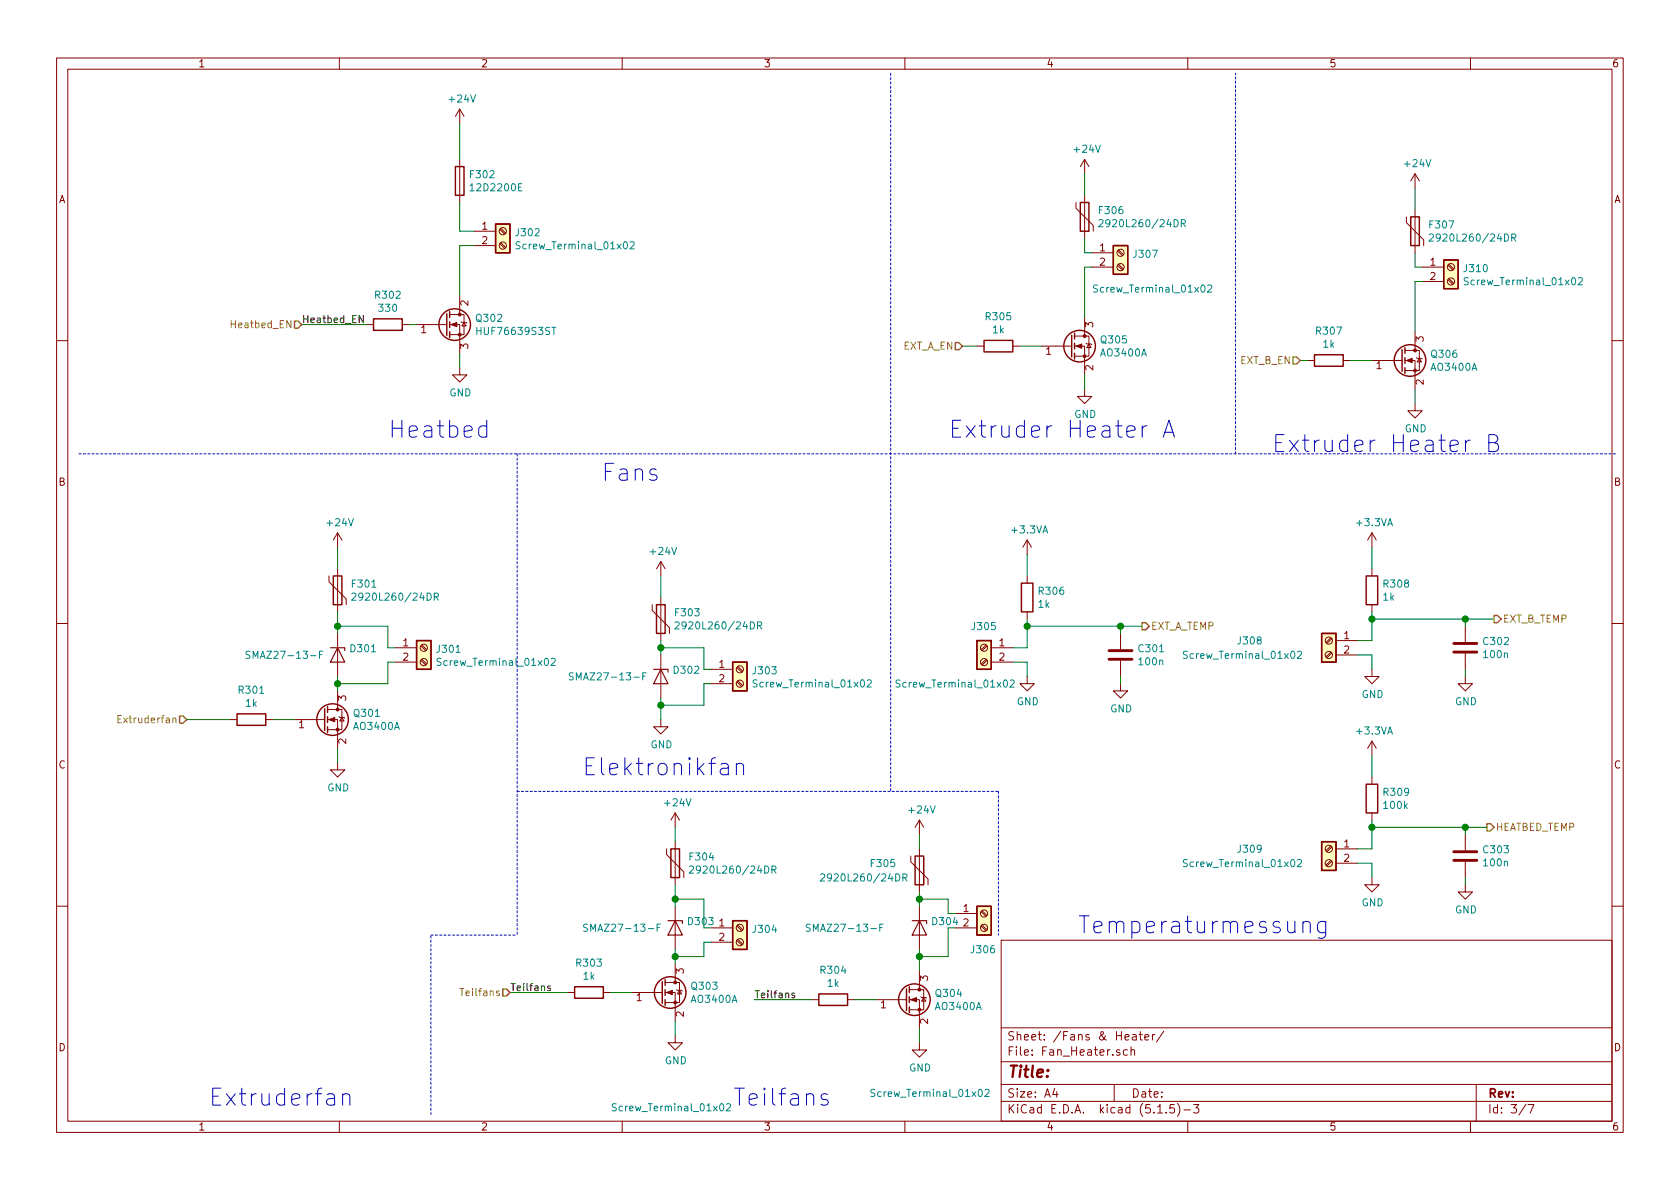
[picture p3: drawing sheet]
EESchema Schematic File Version 4
EELAYER 30 0
EELAYER END
$Descr A4 11693 8268
encoding utf-8
Sheet 3 7
Title ""
Date ""
Rev ""
Comp ""
Comment1 ""
Comment2 ""
Comment3 ""
Comment4 ""
$EndDescr
$Comp
L Device:Q_NMOS_GSD Q?
U 1 1
P 6300 6950
AR Path="/5EE0155A/5EC40F60" Ref="Q?"  Part="1" 
AR Path="/5EC39CD6/5EC40F60" Ref="Q?"  Part="1" 
AR Path="/5EC4F5FC/5EC40F60" Ref="Q304"  Part="1" 
F 0 "Q304" H 6504 6996 50  0000 L CNN
F 1 "AO3400A" H 6504 6905 50  0000 L CNN
F 2 "Package_TO_SOT_SMD:SOT-23" H 6500 7050 50  0001 C CNN
F 3 "~" H 6300 6950 50  0001 C CNN
	1    6300 6950
	1    0    0    -1  
$EndComp
$Comp
L Device:R R?
U 1 1
P 5800 6950
AR Path="/5EE0155A/5EC40F66" Ref="R?"  Part="1" 
AR Path="/5EC39CD6/5EC40F66" Ref="R?"  Part="1" 
AR Path="/5EC4F5FC/5EC40F66" Ref="R304"  Part="1" 
F 0 "R304" V 5593 6950 50  0000 C CNN
F 1 "1k" V 5684 6950 50  0000 C CNN
F 2 "Resistor_SMD:R_0402_1005Metric" V 5730 6950 50  0001 C CNN
F 3 "~" H 5800 6950 50  0001 C CNN
	1    5800 6950
	0    1    1    0   
$EndComp
Wire Wire Line
	5950 6950 6100 6950
$Comp
L power:+24V #PWR?
U 1 1
P 6400 5800
AR Path="/5EE0155A/5EC40F77" Ref="#PWR?"  Part="1" 
AR Path="/5EC39CD6/5EC40F77" Ref="#PWR?"  Part="1" 
AR Path="/5EC4F5FC/5EC40F77" Ref="#PWR0309"  Part="1" 
F 0 "#PWR0309" H 6400 5650 50  0001 C CNN
F 1 "+24V" H 6415 5973 50  0000 C CNN
F 2 "" H 6400 5800 50  0001 C CNN
F 3 "" H 6400 5800 50  0001 C CNN
	1    6400 5800
	1    0    0    -1  
$EndComp
$Comp
L power:GND #PWR?
U 1 1
P 6400 7250
AR Path="/5EE0155A/5EC40F7D" Ref="#PWR?"  Part="1" 
AR Path="/5EC39CD6/5EC40F7D" Ref="#PWR?"  Part="1" 
AR Path="/5EC4F5FC/5EC40F7D" Ref="#PWR0310"  Part="1" 
F 0 "#PWR0310" H 6400 7000 50  0001 C CNN
F 1 "GND" H 6405 7077 50  0000 C CNN
F 2 "" H 6400 7250 50  0001 C CNN
F 3 "" H 6400 7250 50  0001 C CNN
	1    6400 7250
	1    0    0    -1  
$EndComp
Wire Wire Line
	6400 7250 6400 7150
$Comp
L Device:Polyfuse F?
U 1 1
P 6400 6050
AR Path="/5EE0155A/5EC40F84" Ref="F?"  Part="1" 
AR Path="/5EC39CD6/5EC40F84" Ref="F?"  Part="1" 
AR Path="/5EC4F5FC/5EC40F84" Ref="F305"  Part="1" 
F 0 "F305" H 6050 6100 50  0000 L CNN
F 1 "2920L260/24DR" H 5700 6000 50  0000 L CNN
F 2 "Fuse:Fuse_2920_7451Metric" H 6450 5850 50  0001 L CNN
F 3 "~" H 6400 6050 50  0001 C CNN
	1    6400 6050
	1    0    0    -1  
$EndComp
Wire Wire Line
	6400 5800 6400 5900
Wire Wire Line
	5250 6950 5650 6950
$Comp
L Device:Q_NMOS_GSD Q?
U 1 1
P 4600 6900
AR Path="/5EE0155A/5EC42D91" Ref="Q?"  Part="1" 
AR Path="/5EC39CD6/5EC42D91" Ref="Q?"  Part="1" 
AR Path="/5EC4F5FC/5EC42D91" Ref="Q303"  Part="1" 
F 0 "Q303" H 4804 6946 50  0000 L CNN
F 1 "AO3400A" H 4804 6855 50  0000 L CNN
F 2 "Package_TO_SOT_SMD:SOT-23" H 4800 7000 50  0001 C CNN
F 3 "~" H 4600 6900 50  0001 C CNN
	1    4600 6900
	1    0    0    -1  
$EndComp
$Comp
L Device:R R?
U 1 1
P 4100 6900
AR Path="/5EE0155A/5EC42D97" Ref="R?"  Part="1" 
AR Path="/5EC39CD6/5EC42D97" Ref="R?"  Part="1" 
AR Path="/5EC4F5FC/5EC42D97" Ref="R303"  Part="1" 
F 0 "R303" V 3893 6900 50  0000 C CNN
F 1 "1k" V 3984 6900 50  0000 C CNN
F 2 "Resistor_SMD:R_0402_1005Metric" V 4030 6900 50  0001 C CNN
F 3 "~" H 4100 6900 50  0001 C CNN
	1    4100 6900
	0    1    1    0   
$EndComp
Wire Wire Line
	4250 6900 4400 6900
Wire Wire Line
	4700 6250 4700 6150
$Comp
L power:GND #PWR?
U 1 1
P 4700 7200
AR Path="/5EE0155A/5EC42DAE" Ref="#PWR?"  Part="1" 
AR Path="/5EC39CD6/5EC42DAE" Ref="#PWR?"  Part="1" 
AR Path="/5EC4F5FC/5EC42DAE" Ref="#PWR0308"  Part="1" 
F 0 "#PWR0308" H 4700 6950 50  0001 C CNN
F 1 "GND" H 4705 7027 50  0000 C CNN
F 2 "" H 4700 7200 50  0001 C CNN
F 3 "" H 4700 7200 50  0001 C CNN
	1    4700 7200
	1    0    0    -1  
$EndComp
Wire Wire Line
	4700 7200 4700 7100
$Comp
L Device:Polyfuse F?
U 1 1
P 4700 6000
AR Path="/5EE0155A/5EC42DB5" Ref="F?"  Part="1" 
AR Path="/5EC39CD6/5EC42DB5" Ref="F?"  Part="1" 
AR Path="/5EC4F5FC/5EC42DB5" Ref="F304"  Part="1" 
F 0 "F304" H 4788 6046 50  0000 L CNN
F 1 "2920L260/24DR" H 4788 5955 50  0000 L CNN
F 2 "Fuse:Fuse_2920_7451Metric" H 4750 5800 50  0001 L CNN
F 3 "~" H 4700 6000 50  0001 C CNN
	1    4700 6000
	1    0    0    -1  
$EndComp
Wire Wire Line
	3550 6900 3950 6900
Text Label 5250 6950 0    50   ~ 0
Teilfans
Text Label 3550 6900 0    50   ~ 0
Teilfans
Text HLabel 3550 6900 0    50   Input ~ 0
Teilfans
Text Notes 5100 7700 0    118  ~ 0
Teilfans
$Comp
L Device:Q_NMOS_GSD Q?
U 1 1
P 2250 5000
AR Path="/5EE0155A/5EC53296" Ref="Q?"  Part="1" 
AR Path="/5EC39CD6/5EC53296" Ref="Q?"  Part="1" 
AR Path="/5EC4F5FC/5EC53296" Ref="Q301"  Part="1" 
F 0 "Q301" H 2454 5046 50  0000 L CNN
F 1 "AO3400A" H 2454 4955 50  0000 L CNN
F 2 "Package_TO_SOT_SMD:SOT-23" H 2450 5100 50  0001 C CNN
F 3 "~" H 2250 5000 50  0001 C CNN
	1    2250 5000
	1    0    0    -1  
$EndComp
$Comp
L Device:R R?
U 1 1
P 1750 5000
AR Path="/5EE0155A/5EC5329C" Ref="R?"  Part="1" 
AR Path="/5EC39CD6/5EC5329C" Ref="R?"  Part="1" 
AR Path="/5EC4F5FC/5EC5329C" Ref="R301"  Part="1" 
F 0 "R301" V 1543 5000 50  0000 C CNN
F 1 "1k" V 1634 5000 50  0000 C CNN
F 2 "Resistor_SMD:R_0402_1005Metric" V 1680 5000 50  0001 C CNN
F 3 "~" H 1750 5000 50  0001 C CNN
	1    1750 5000
	0    1    1    0   
$EndComp
Wire Wire Line
	1900 5000 2050 5000
$Comp
L Connector:Screw_Terminal_01x02 J?
U 1 1
P 2950 4500
AR Path="/5EE0155A/5EC532A3" Ref="J?"  Part="1" 
AR Path="/5EC39CD6/5EC532A3" Ref="J?"  Part="1" 
AR Path="/5EC4F5FC/5EC532A3" Ref="J301"  Part="1" 
F 0 "J301" H 3030 4492 50  0000 L CNN
F 1 "Screw_Terminal_01x02" H 3030 4401 50  0000 L CNN
F 2 "TerminalBlock_Phoenix:TerminalBlock_Phoenix_MPT-0,5-2-2.54_1x02_P2.54mm_Horizontal" H 2950 4500 50  0001 C CNN
F 3 "~" H 2950 4500 50  0001 C CNN
	1    2950 4500
	1    0    0    -1  
$EndComp
$Comp
L power:+24V #PWR?
U 1 1
P 2350 3800
AR Path="/5EE0155A/5EC532AD" Ref="#PWR?"  Part="1" 
AR Path="/5EC39CD6/5EC532AD" Ref="#PWR?"  Part="1" 
AR Path="/5EC4F5FC/5EC532AD" Ref="#PWR0301"  Part="1" 
F 0 "#PWR0301" H 2350 3650 50  0001 C CNN
F 1 "+24V" H 2365 3973 50  0000 C CNN
F 2 "" H 2350 3800 50  0001 C CNN
F 3 "" H 2350 3800 50  0001 C CNN
	1    2350 3800
	1    0    0    -1  
$EndComp
$Comp
L power:GND #PWR?
U 1 1
P 2350 5300
AR Path="/5EE0155A/5EC532B3" Ref="#PWR?"  Part="1" 
AR Path="/5EC39CD6/5EC532B3" Ref="#PWR?"  Part="1" 
AR Path="/5EC4F5FC/5EC532B3" Ref="#PWR0302"  Part="1" 
F 0 "#PWR0302" H 2350 5050 50  0001 C CNN
F 1 "GND" H 2355 5127 50  0000 C CNN
F 2 "" H 2350 5300 50  0001 C CNN
F 3 "" H 2350 5300 50  0001 C CNN
	1    2350 5300
	1    0    0    -1  
$EndComp
Wire Wire Line
	2350 5300 2350 5200
$Comp
L Device:Polyfuse F?
U 1 1
P 2350 4100
AR Path="/5EE0155A/5EC532BA" Ref="F?"  Part="1" 
AR Path="/5EC39CD6/5EC532BA" Ref="F?"  Part="1" 
AR Path="/5EC4F5FC/5EC532BA" Ref="F301"  Part="1" 
F 0 "F301" H 2438 4146 50  0000 L CNN
F 1 "2920L260/24DR" H 2438 4055 50  0000 L CNN
F 2 "Fuse:Fuse_2920_7451Metric" H 2400 3900 50  0001 L CNN
F 3 "~" H 2350 4100 50  0001 C CNN
	1    2350 4100
	1    0    0    -1  
$EndComp
Wire Wire Line
	2350 3800 2350 3950
Wire Wire Line
	1300 5000 1600 5000
Text HLabel 1300 5000 0    50   Input ~ 0
Extruderfan
Text Notes 1450 7700 0    118  ~ 0
Extruderfan
$Comp
L Connector:Screw_Terminal_01x02 J?
U 1 1
P 5150 4650
AR Path="/5EE0155A/5EC5C6B7" Ref="J?"  Part="1" 
AR Path="/5EC39CD6/5EC5C6B7" Ref="J?"  Part="1" 
AR Path="/5EC4F5FC/5EC5C6B7" Ref="J303"  Part="1" 
F 0 "J303" H 5230 4642 50  0000 L CNN
F 1 "Screw_Terminal_01x02" H 5230 4551 50  0000 L CNN
F 2 "TerminalBlock_Phoenix:TerminalBlock_Phoenix_MPT-0,5-2-2.54_1x02_P2.54mm_Horizontal" H 5150 4650 50  0001 C CNN
F 3 "~" H 5150 4650 50  0001 C CNN
	1    5150 4650
	1    0    0    -1  
$EndComp
Wire Wire Line
	4600 4550 4600 4500
$Comp
L power:+24V #PWR?
U 1 1
P 4600 4000
AR Path="/5EE0155A/5EC5C6C1" Ref="#PWR?"  Part="1" 
AR Path="/5EC39CD6/5EC5C6C1" Ref="#PWR?"  Part="1" 
AR Path="/5EC4F5FC/5EC5C6C1" Ref="#PWR0305"  Part="1" 
F 0 "#PWR0305" H 4600 3850 50  0001 C CNN
F 1 "+24V" H 4615 4173 50  0000 C CNN
F 2 "" H 4600 4000 50  0001 C CNN
F 3 "" H 4600 4000 50  0001 C CNN
	1    4600 4000
	1    0    0    -1  
$EndComp
$Comp
L Device:Polyfuse F?
U 1 1
P 4600 4300
AR Path="/5EE0155A/5EC5C6C7" Ref="F?"  Part="1" 
AR Path="/5EC39CD6/5EC5C6C7" Ref="F?"  Part="1" 
AR Path="/5EC4F5FC/5EC5C6C7" Ref="F303"  Part="1" 
F 0 "F303" H 4688 4346 50  0000 L CNN
F 1 "2920L260/24DR" H 4688 4255 50  0000 L CNN
F 2 "Fuse:Fuse_2920_7451Metric" H 4650 4100 50  0001 L CNN
F 3 "~" H 4600 4300 50  0001 C CNN
	1    4600 4300
	1    0    0    -1  
$EndComp
Wire Wire Line
	4600 4000 4600 4150
$Comp
L power:GND #PWR0306
U 1 1
P 4600 5000
F 0 "#PWR0306" H 4600 4750 50  0001 C CNN
F 1 "GND" H 4605 4827 50  0000 C CNN
F 2 "" H 4600 5000 50  0001 C CNN
F 3 "" H 4600 5000 50  0001 C CNN
	1    4600 5000
	1    0    0    -1  
$EndComp
Text Notes 4050 5400 0    118  ~ 0
Elektronikfan
$Comp
L Device:Q_NMOS_GSD Q305
U 1 1
P 7450 2400
F 0 "Q305" H 7654 2446 50  0000 L CNN
F 1 "AO3400A" H 7654 2355 50  0000 L CNN
F 2 "Package_TO_SOT_SMD:SOT-23" H 7650 2500 50  0001 C CNN
F 3 "~" H 7450 2400 50  0001 C CNN
	1    7450 2400
	1    0    0    -1  
$EndComp
$Comp
L Device:R R305
U 1 1
P 6950 2400
F 0 "R305" V 6743 2400 50  0000 C CNN
F 1 "1k" V 6834 2400 50  0000 C CNN
F 2 "Resistor_SMD:R_0402_1005Metric" V 6880 2400 50  0001 C CNN
F 3 "~" H 6950 2400 50  0001 C CNN
	1    6950 2400
	0    1    1    0   
$EndComp
Wire Wire Line
	7100 2400 7250 2400
$Comp
L Connector:Screw_Terminal_01x02 J307
U 1 1
P 7800 1750
F 0 "J307" H 7880 1742 50  0000 L CNN
F 1 "Screw_Terminal_01x02" H 7600 1500 50  0000 L CNN
F 2 "TerminalBlock_Phoenix:TerminalBlock_Phoenix_MPT-0,5-2-2.54_1x02_P2.54mm_Horizontal" H 7800 1750 50  0001 C CNN
F 3 "~" H 7800 1750 50  0001 C CNN
	1    7800 1750
	1    0    0    -1  
$EndComp
Wire Wire Line
	7600 1850 7550 1850
Wire Wire Line
	7550 1850 7550 2200
Wire Wire Line
	7600 1750 7550 1750
Wire Wire Line
	7550 1750 7550 1650
$Comp
L power:+24V #PWR0313
U 1 1
P 7550 1200
F 0 "#PWR0313" H 7550 1050 50  0001 C CNN
F 1 "+24V" H 7565 1373 50  0000 C CNN
F 2 "" H 7550 1200 50  0001 C CNN
F 3 "" H 7550 1200 50  0001 C CNN
	1    7550 1200
	1    0    0    -1  
$EndComp
$Comp
L Device:Q_NMOS_GSD Q306
U 1 1
P 9750 2500
F 0 "Q306" H 9954 2546 50  0000 L CNN
F 1 "AO3400A" H 9954 2455 50  0000 L CNN
F 2 "Package_TO_SOT_SMD:SOT-23" H 9950 2600 50  0001 C CNN
F 3 "~" H 9750 2500 50  0001 C CNN
	1    9750 2500
	1    0    0    -1  
$EndComp
$Comp
L Device:R R307
U 1 1
P 9250 2500
F 0 "R307" V 9043 2500 50  0000 C CNN
F 1 "1k" V 9134 2500 50  0000 C CNN
F 2 "Resistor_SMD:R_0402_1005Metric" V 9180 2500 50  0001 C CNN
F 3 "~" H 9250 2500 50  0001 C CNN
	1    9250 2500
	0    1    1    0   
$EndComp
Wire Wire Line
	9400 2500 9550 2500
$Comp
L Connector:Screw_Terminal_01x02 J310
U 1 1
P 10100 1850
F 0 "J310" H 10180 1842 50  0000 L CNN
F 1 "Screw_Terminal_01x02" H 10180 1751 50  0000 L CNN
F 2 "TerminalBlock_Phoenix:TerminalBlock_Phoenix_MPT-0,5-2-2.54_1x02_P2.54mm_Horizontal" H 10100 1850 50  0001 C CNN
F 3 "~" H 10100 1850 50  0001 C CNN
	1    10100 1850
	1    0    0    -1  
$EndComp
Wire Wire Line
	9900 1950 9850 1950
Wire Wire Line
	9850 1950 9850 2300
Wire Wire Line
	9900 1850 9850 1850
Wire Wire Line
	9850 1850 9850 1750
$Comp
L power:+24V #PWR0320
U 1 1
P 9850 1300
F 0 "#PWR0320" H 9850 1150 50  0001 C CNN
F 1 "+24V" H 9865 1473 50  0000 C CNN
F 2 "" H 9850 1300 50  0001 C CNN
F 3 "" H 9850 1300 50  0001 C CNN
	1    9850 1300
	1    0    0    -1  
$EndComp
Wire Notes Line
	8600 3150 8600 500 
Wire Notes Line
	550  3150 11250 3150
$Comp
L power:GND #PWR0321
U 1 1
P 9850 2800
F 0 "#PWR0321" H 9850 2550 50  0001 C CNN
F 1 "GND" H 9855 2627 50  0000 C CNN
F 2 "" H 9850 2800 50  0001 C CNN
F 3 "" H 9850 2800 50  0001 C CNN
	1    9850 2800
	1    0    0    -1  
$EndComp
$Comp
L power:GND #PWR0314
U 1 1
P 7550 2700
F 0 "#PWR0314" H 7550 2450 50  0001 C CNN
F 1 "GND" H 7555 2527 50  0000 C CNN
F 2 "" H 7550 2700 50  0001 C CNN
F 3 "" H 7550 2700 50  0001 C CNN
	1    7550 2700
	1    0    0    -1  
$EndComp
Wire Wire Line
	7550 2700 7550 2600
Wire Wire Line
	9850 2800 9850 2700
Text Notes 6600 3050 0    118  ~ 0
Extruder Heater A
Text Notes 8850 3150 0    118  ~ 0
Extruder Heater B
$Comp
L Device:Polyfuse F306
U 1 1
P 7550 1500
F 0 "F306" H 7638 1546 50  0000 L CNN
F 1 "2920L260/24DR" H 7638 1455 50  0000 L CNN
F 2 "Fuse:Fuse_2920_7451Metric" H 7600 1300 50  0001 L CNN
F 3 "~" H 7550 1500 50  0001 C CNN
	1    7550 1500
	1    0    0    -1  
$EndComp
Wire Wire Line
	7550 1200 7550 1350
$Comp
L Device:Polyfuse F307
U 1 1
P 9850 1600
F 0 "F307" H 9938 1646 50  0000 L CNN
F 1 "2920L260/24DR" H 9938 1555 50  0000 L CNN
F 2 "Fuse:Fuse_2920_7451Metric" H 9900 1400 50  0001 L CNN
F 3 "~" H 9850 1600 50  0001 C CNN
	1    9850 1600
	1    0    0    -1  
$EndComp
Wire Wire Line
	9850 1300 9850 1450
Wire Notes Line
	6950 5500 6950 6500
Text Notes 7500 6500 0    118  ~ 0
Temperaturmessung
Text Notes 4600 3350 2    118  ~ 0
Fans
Wire Wire Line
	10200 4700 10200 4650
$Comp
L power:GND #PWR0322
U 1 1
P 10200 4700
F 0 "#PWR0322" H 10200 4450 50  0001 C CNN
F 1 "GND" H 10205 4527 50  0000 C CNN
F 2 "" H 10200 4700 50  0001 C CNN
F 3 "" H 10200 4700 50  0001 C CNN
	1    10200 4700
	1    0    0    -1  
$EndComp
Wire Wire Line
	9550 4550 9450 4550
Wire Wire Line
	9550 4650 9550 4550
$Comp
L power:GND #PWR0317
U 1 1
P 9550 4650
F 0 "#PWR0317" H 9550 4400 50  0001 C CNN
F 1 "GND" H 9555 4477 50  0000 C CNN
F 2 "" H 9550 4650 50  0001 C CNN
F 3 "" H 9550 4650 50  0001 C CNN
	1    9550 4650
	1    0    0    -1  
$EndComp
Connection ~ 9550 4300
Wire Wire Line
	9550 4450 9550 4300
Wire Wire Line
	9450 4450 9550 4450
$Comp
L Connector:Screw_Terminal_01x02 J308
U 1 1
P 9250 4450
F 0 "J308" H 9800 4450 50  0000 C CNN
F 1 "Screw_Terminal_01x02" H 9850 4350 50  0000 C CNN
F 2 "TerminalBlock_Phoenix:TerminalBlock_Phoenix_MPT-0,5-2-2.54_1x02_P2.54mm_Horizontal" H 9250 4450 50  0001 C CNN
F 3 "~" H 9250 4450 50  0001 C CNN
	1    9250 4450
	-1   0    0    -1  
$EndComp
Wire Wire Line
	10200 4300 10200 4350
Wire Wire Line
	9550 4300 10200 4300
Wire Wire Line
	9550 4250 9550 4300
Wire Wire Line
	9550 3800 9550 3950
$Comp
L Device:C C302
U 1 1
P 10200 4500
F 0 "C302" H 10315 4546 50  0000 L CNN
F 1 "100n" H 10315 4455 50  0000 L CNN
F 2 "Capacitor_SMD:C_0402_1005Metric" H 10238 4350 50  0001 C CNN
F 3 "~" H 10200 4500 50  0001 C CNN
	1    10200 4500
	1    0    0    -1  
$EndComp
$Comp
L Device:R R308
U 1 1
P 9550 4100
F 0 "R308" H 9620 4146 50  0000 L CNN
F 1 "1k" H 9620 4055 50  0000 L CNN
F 2 "Resistor_SMD:R_0402_1005Metric" V 9480 4100 50  0001 C CNN
F 3 "~" H 9550 4100 50  0001 C CNN
	1    9550 4100
	1    0    0    -1  
$EndComp
Wire Wire Line
	7800 4750 7800 4700
$Comp
L power:GND #PWR0315
U 1 1
P 7800 4750
F 0 "#PWR0315" H 7800 4500 50  0001 C CNN
F 1 "GND" H 7805 4577 50  0000 C CNN
F 2 "" H 7800 4750 50  0001 C CNN
F 3 "" H 7800 4750 50  0001 C CNN
	1    7800 4750
	1    0    0    -1  
$EndComp
Wire Wire Line
	7150 4600 7050 4600
Wire Wire Line
	7150 4700 7150 4600
$Comp
L power:GND #PWR0312
U 1 1
P 7150 4700
F 0 "#PWR0312" H 7150 4450 50  0001 C CNN
F 1 "GND" H 7155 4527 50  0000 C CNN
F 2 "" H 7150 4700 50  0001 C CNN
F 3 "" H 7150 4700 50  0001 C CNN
	1    7150 4700
	1    0    0    -1  
$EndComp
Connection ~ 7150 4350
Wire Wire Line
	7150 4500 7150 4350
Wire Wire Line
	7050 4500 7150 4500
$Comp
L Connector:Screw_Terminal_01x02 J305
U 1 1
P 6850 4500
F 0 "J305" H 6850 4650 50  0000 C CNN
F 1 "Screw_Terminal_01x02" H 7050 4250 50  0000 C CNN
F 2 "TerminalBlock_Phoenix:TerminalBlock_Phoenix_MPT-0,5-2-2.54_1x02_P2.54mm_Horizontal" H 6850 4500 50  0001 C CNN
F 3 "~" H 6850 4500 50  0001 C CNN
	1    6850 4500
	-1   0    0    -1  
$EndComp
Wire Wire Line
	7800 4350 7800 4400
Wire Wire Line
	7150 4350 7800 4350
Wire Wire Line
	7150 4300 7150 4350
Wire Wire Line
	7150 3850 7150 4000
$Comp
L Device:C C301
U 1 1
P 7800 4550
F 0 "C301" H 7915 4596 50  0000 L CNN
F 1 "100n" H 7915 4505 50  0000 L CNN
F 2 "Capacitor_SMD:C_0402_1005Metric" H 7838 4400 50  0001 C CNN
F 3 "~" H 7800 4550 50  0001 C CNN
	1    7800 4550
	1    0    0    -1  
$EndComp
Wire Wire Line
	10200 6150 10200 6100
$Comp
L power:GND #PWR0323
U 1 1
P 10200 6150
F 0 "#PWR0323" H 10200 5900 50  0001 C CNN
F 1 "GND" H 10205 5977 50  0000 C CNN
F 2 "" H 10200 6150 50  0001 C CNN
F 3 "" H 10200 6150 50  0001 C CNN
	1    10200 6150
	1    0    0    -1  
$EndComp
Wire Wire Line
	9550 6000 9450 6000
Wire Wire Line
	9550 6100 9550 6000
$Comp
L power:GND #PWR0319
U 1 1
P 9550 6100
F 0 "#PWR0319" H 9550 5850 50  0001 C CNN
F 1 "GND" H 9555 5927 50  0000 C CNN
F 2 "" H 9550 6100 50  0001 C CNN
F 3 "" H 9550 6100 50  0001 C CNN
	1    9550 6100
	1    0    0    -1  
$EndComp
Connection ~ 9550 5750
Wire Wire Line
	9550 5900 9550 5750
Wire Wire Line
	9450 5900 9550 5900
$Comp
L Connector:Screw_Terminal_01x02 J309
U 1 1
P 9250 5900
F 0 "J309" H 9800 5900 50  0000 C CNN
F 1 "Screw_Terminal_01x02" H 9850 5800 50  0000 C CNN
F 2 "TerminalBlock_Phoenix:TerminalBlock_Phoenix_MPT-0,5-2-2.54_1x02_P2.54mm_Horizontal" H 9250 5900 50  0001 C CNN
F 3 "~" H 9250 5900 50  0001 C CNN
	1    9250 5900
	-1   0    0    -1  
$EndComp
Wire Wire Line
	10200 5750 10200 5800
Wire Wire Line
	9550 5750 10200 5750
Wire Wire Line
	9550 5700 9550 5750
Wire Wire Line
	9550 5250 9550 5400
$Comp
L Device:C C303
U 1 1
P 10200 5950
F 0 "C303" H 10315 5996 50  0000 L CNN
F 1 "100n" H 10315 5905 50  0000 L CNN
F 2 "Capacitor_SMD:C_0402_1005Metric" H 10238 5800 50  0001 C CNN
F 3 "~" H 10200 5950 50  0001 C CNN
	1    10200 5950
	1    0    0    -1  
$EndComp
$Comp
L Device:R R309
U 1 1
P 9550 5550
F 0 "R309" H 9620 5596 50  0000 L CNN
F 1 "100k" H 9620 5505 50  0000 L CNN
F 2 "Resistor_SMD:R_0402_1005Metric" V 9480 5550 50  0001 C CNN
F 3 "~" H 9550 5550 50  0001 C CNN
	1    9550 5550
	1    0    0    -1  
$EndComp
Text Label 2100 2250 0    50   ~ 0
Heatbed_EN
Wire Wire Line
	2100 2250 2550 2250
Text Notes 2700 3050 0    118  ~ 0
Heatbed 
$Comp
L power:+24V #PWR0303
U 1 1
P 3200 850
F 0 "#PWR0303" H 3200 700 50  0001 C CNN
F 1 "+24V" H 3215 1023 50  0000 C CNN
F 2 "" H 3200 850 50  0001 C CNN
F 3 "" H 3200 850 50  0001 C CNN
	1    3200 850 
	1    0    0    -1  
$EndComp
Wire Wire Line
	3300 1600 3200 1600
Wire Wire Line
	3200 1700 3200 2050
Wire Wire Line
	3300 1700 3200 1700
$Comp
L Connector:Screw_Terminal_01x02 J302
U 1 1
P 3500 1600
F 0 "J302" H 3580 1592 50  0000 L CNN
F 1 "Screw_Terminal_01x02" H 3580 1501 50  0000 L CNN
F 2 "TerminalBlock_Phoenix:TerminalBlock_Phoenix_PT-1,5-2-3.5-H_1x02_P3.50mm_Horizontal" H 3500 1600 50  0001 C CNN
F 3 "~" H 3500 1600 50  0001 C CNN
	1    3500 1600
	1    0    0    -1  
$EndComp
Wire Wire Line
	3200 2550 3200 2450
$Comp
L power:GND #PWR0304
U 1 1
P 3200 2550
F 0 "#PWR0304" H 3200 2300 50  0001 C CNN
F 1 "GND" H 3205 2377 50  0000 C CNN
F 2 "" H 3200 2550 50  0001 C CNN
F 3 "" H 3200 2550 50  0001 C CNN
	1    3200 2550
	1    0    0    -1  
$EndComp
Wire Wire Line
	2850 2250 2900 2250
$Comp
L Device:Q_NMOS_GDS Q302
U 1 1
P 3100 2250
F 0 "Q302" H 3305 2296 50  0000 L CNN
F 1 "HUF76639S3ST" H 3305 2205 50  0000 L CNN
F 2 "Package_TO_SOT_SMD:TO-263-2" H 3300 2350 50  0001 C CNN
F 3 "~" H 3100 2250 50  0001 C CNN
	1    3100 2250
	1    0    0    -1  
$EndComp
$Comp
L Device:R R302
U 1 1
P 2700 2250
F 0 "R302" V 2493 2250 50  0000 C CNN
F 1 "330" V 2584 2250 50  0000 C CNN
F 2 "Resistor_SMD:R_0402_1005Metric" V 2630 2250 50  0001 C CNN
F 3 "~" H 2700 2250 50  0001 C CNN
	1    2700 2250
	0    1    1    0   
$EndComp
Wire Notes Line
	3600 5500 6950 5500
Wire Wire Line
	4700 5750 4700 5850
$Comp
L power:+24V #PWR?
U 1 1
P 4700 5750
AR Path="/5EE0155A/5EC42DA8" Ref="#PWR?"  Part="1" 
AR Path="/5EC39CD6/5EC42DA8" Ref="#PWR?"  Part="1" 
AR Path="/5EC4F5FC/5EC42DA8" Ref="#PWR0307"  Part="1" 
F 0 "#PWR0307" H 4700 5600 50  0001 C CNN
F 1 "+24V" H 4715 5923 50  0000 C CNN
F 2 "" H 4700 5750 50  0001 C CNN
F 3 "" H 4700 5750 50  0001 C CNN
	1    4700 5750
	1    0    0    -1  
$EndComp
Wire Notes Line
	6200 500  6200 5500
Text HLabel 2100 2250 0    50   Input ~ 0
Heatbed_EN
Text HLabel 6700 2400 0    50   Input ~ 0
EXT_A_EN
Wire Wire Line
	6700 2400 6800 2400
Text HLabel 9050 2500 0    50   Input ~ 0
EXT_B_EN
Wire Wire Line
	9100 2500 9050 2500
Text HLabel 10400 4300 2    50   Output ~ 0
EXT_B_TEMP
Wire Wire Line
	10400 4300 10200 4300
Connection ~ 10200 4300
Text HLabel 10350 5750 2    50   Output ~ 0
HEATBED_TEMP
Wire Wire Line
	10350 5750 10200 5750
Connection ~ 10200 5750
Text HLabel 7950 4350 2    50   Output ~ 0
EXT_A_TEMP
Wire Wire Line
	7950 4350 7800 4350
Connection ~ 7800 4350
Wire Notes Line
	3600 3150 3600 6500
Wire Notes Line
	3000 6500 3600 6500
Wire Notes Line
	3000 7750 3000 6500
$Comp
L Device:R R306
U 1 1
P 7150 4150
F 0 "R306" H 7220 4196 50  0000 L CNN
F 1 "1k" H 7220 4105 50  0000 L CNN
F 2 "Resistor_SMD:R_0402_1005Metric" V 7080 4150 50  0001 C CNN
F 3 "~" H 7150 4150 50  0001 C CNN
	1    7150 4150
	1    0    0    -1  
$EndComp
$Comp
L Device:Fuse F302
U 1 1
P 3200 1250
F 0 "F302" H 3260 1296 50  0000 L CNN
F 1 "12D2200E" H 3260 1205 50  0000 L CNN
F 2 "Fuse:Fuse_1206_3216Metric" V 3130 1250 50  0001 C CNN
F 3 "~" H 3200 1250 50  0001 C CNN
	1    3200 1250
	1    0    0    -1  
$EndComp
Wire Wire Line
	3200 1400 3200 1600
Wire Wire Line
	3200 1100 3200 850 
$Comp
L power:+3.3VA #PWR0316
U 1 1
P 9550 3800
F 0 "#PWR0316" H 9550 3650 50  0001 C CNN
F 1 "+3.3VA" H 9565 3973 50  0000 C CNN
F 2 "" H 9550 3800 50  0001 C CNN
F 3 "" H 9550 3800 50  0001 C CNN
	1    9550 3800
	1    0    0    -1  
$EndComp
$Comp
L power:+3.3VA #PWR0311
U 1 1
P 7150 3850
F 0 "#PWR0311" H 7150 3700 50  0001 C CNN
F 1 "+3.3VA" H 7165 4023 50  0000 C CNN
F 2 "" H 7150 3850 50  0001 C CNN
F 3 "" H 7150 3850 50  0001 C CNN
	1    7150 3850
	1    0    0    -1  
$EndComp
$Comp
L power:+3.3VA #PWR0318
U 1 1
P 9550 5250
F 0 "#PWR0318" H 9550 5100 50  0001 C CNN
F 1 "+3.3VA" H 9565 5423 50  0000 C CNN
F 2 "" H 9550 5250 50  0001 C CNN
F 3 "" H 9550 5250 50  0001 C CNN
	1    9550 5250
	1    0    0    -1  
$EndComp
$Comp
L Device:D_Zener D301
U 1 1
P 2350 4550
F 0 "D301" V 2304 4629 50  0000 L CNN
F 1 "SMAZ27-13-F" V 2350 3900 50  0000 L CNN
F 2 "Diode_SMD:D_SMA" H 2350 4550 50  0001 C CNN
F 3 "~" H 2350 4550 50  0001 C CNN
	1    2350 4550
	0    1    1    0   
$EndComp
Wire Wire Line
	2350 4250 2350 4350
Wire Wire Line
	2750 4500 2700 4500
Wire Wire Line
	2700 4500 2700 4350
Wire Wire Line
	2700 4350 2350 4350
Connection ~ 2350 4350
Wire Wire Line
	2350 4350 2350 4400
Wire Wire Line
	2350 4700 2350 4750
Wire Wire Line
	2350 4750 2700 4750
Wire Wire Line
	2700 4750 2700 4600
Wire Wire Line
	2700 4600 2750 4600
Connection ~ 2350 4750
Wire Wire Line
	2350 4750 2350 4800
$Comp
L Device:D_Zener D303
U 1 1
P 4700 6450
F 0 "D303" V 4654 6529 50  0000 L CNN
F 1 "SMAZ27-13-F" V 4700 5800 50  0000 L CNN
F 2 "Diode_SMD:D_SMA" H 4700 6450 50  0001 C CNN
F 3 "~" H 4700 6450 50  0001 C CNN
	1    4700 6450
	0    1    1    0   
$EndComp
Wire Wire Line
	4700 6250 4700 6300
Connection ~ 4700 6250
Wire Wire Line
	4950 6450 4900 6450
Wire Wire Line
	4900 6450 4900 6250
Wire Wire Line
	4700 6250 4900 6250
Wire Wire Line
	4700 6700 4700 6650
Wire Wire Line
	4700 6650 4900 6650
Wire Wire Line
	4900 6650 4900 6550
Wire Wire Line
	4900 6550 4950 6550
Connection ~ 4700 6650
Wire Wire Line
	4700 6650 4700 6600
$Comp
L Connector:Screw_Terminal_01x02 J?
U 1 1
P 5150 6450
AR Path="/5EE0155A/5EC42D9E" Ref="J?"  Part="1" 
AR Path="/5EC39CD6/5EC42D9E" Ref="J?"  Part="1" 
AR Path="/5EC4F5FC/5EC42D9E" Ref="J304"  Part="1" 
F 0 "J304" H 5230 6442 50  0000 L CNN
F 1 "Screw_Terminal_01x02" H 4250 5200 50  0000 L CNN
F 2 "TerminalBlock_Phoenix:TerminalBlock_Phoenix_MPT-0,5-2-2.54_1x02_P2.54mm_Horizontal" H 5150 6450 50  0001 C CNN
F 3 "~" H 5150 6450 50  0001 C CNN
	1    5150 6450
	1    0    0    -1  
$EndComp
$Comp
L Connector:Screw_Terminal_01x02 J?
U 1 1
P 6850 6350
AR Path="/5EE0155A/5EC40F6D" Ref="J?"  Part="1" 
AR Path="/5EC39CD6/5EC40F6D" Ref="J?"  Part="1" 
AR Path="/5EC4F5FC/5EC40F6D" Ref="J306"  Part="1" 
F 0 "J306" H 6750 6100 50  0000 L CNN
F 1 "Screw_Terminal_01x02" H 6050 5100 50  0000 L CNN
F 2 "TerminalBlock_Phoenix:TerminalBlock_Phoenix_MPT-0,5-2-2.54_1x02_P2.54mm_Horizontal" H 6850 6350 50  0001 C CNN
F 3 "~" H 6850 6350 50  0001 C CNN
	1    6850 6350
	1    0    0    -1  
$EndComp
$Comp
L Device:D_Zener D304
U 1 1
P 6400 6450
F 0 "D304" V 6354 6529 50  0000 L CNN
F 1 "SMAZ27-13-F" V 6400 5650 50  0000 L CNN
F 2 "Diode_SMD:D_SMA" H 6400 6450 50  0001 C CNN
F 3 "~" H 6400 6450 50  0001 C CNN
	1    6400 6450
	0    1    1    0   
$EndComp
Wire Wire Line
	6400 6300 6400 6250
Wire Wire Line
	6400 6250 6600 6250
Wire Wire Line
	6600 6250 6600 6350
Wire Wire Line
	6600 6350 6650 6350
Connection ~ 6400 6250
Wire Wire Line
	6400 6250 6400 6200
Wire Wire Line
	6650 6450 6600 6450
Wire Wire Line
	6600 6450 6600 6650
Wire Wire Line
	6600 6650 6400 6650
Wire Wire Line
	6400 6650 6400 6750
Wire Wire Line
	6400 6650 6400 6600
Connection ~ 6400 6650
$Comp
L Device:D_Zener D302
U 1 1
P 4600 4700
F 0 "D302" V 4554 4779 50  0000 L CNN
F 1 "SMAZ27-13-F" V 4600 4050 50  0000 L CNN
F 2 "Diode_SMD:D_SMA" H 4600 4700 50  0001 C CNN
F 3 "~" H 4600 4700 50  0001 C CNN
	1    4600 4700
	0    1    1    0   
$EndComp
Wire Wire Line
	4600 5000 4600 4900
Wire Wire Line
	4950 4650 4900 4650
Wire Wire Line
	4900 4650 4900 4500
Wire Wire Line
	4900 4500 4600 4500
Connection ~ 4600 4500
Wire Wire Line
	4600 4500 4600 4450
Wire Wire Line
	4950 4750 4900 4750
Wire Wire Line
	4900 4750 4900 4900
Wire Wire Line
	4900 4900 4600 4900
Connection ~ 4600 4900
Wire Wire Line
	4600 4900 4600 4850
$EndSCHEMATC
